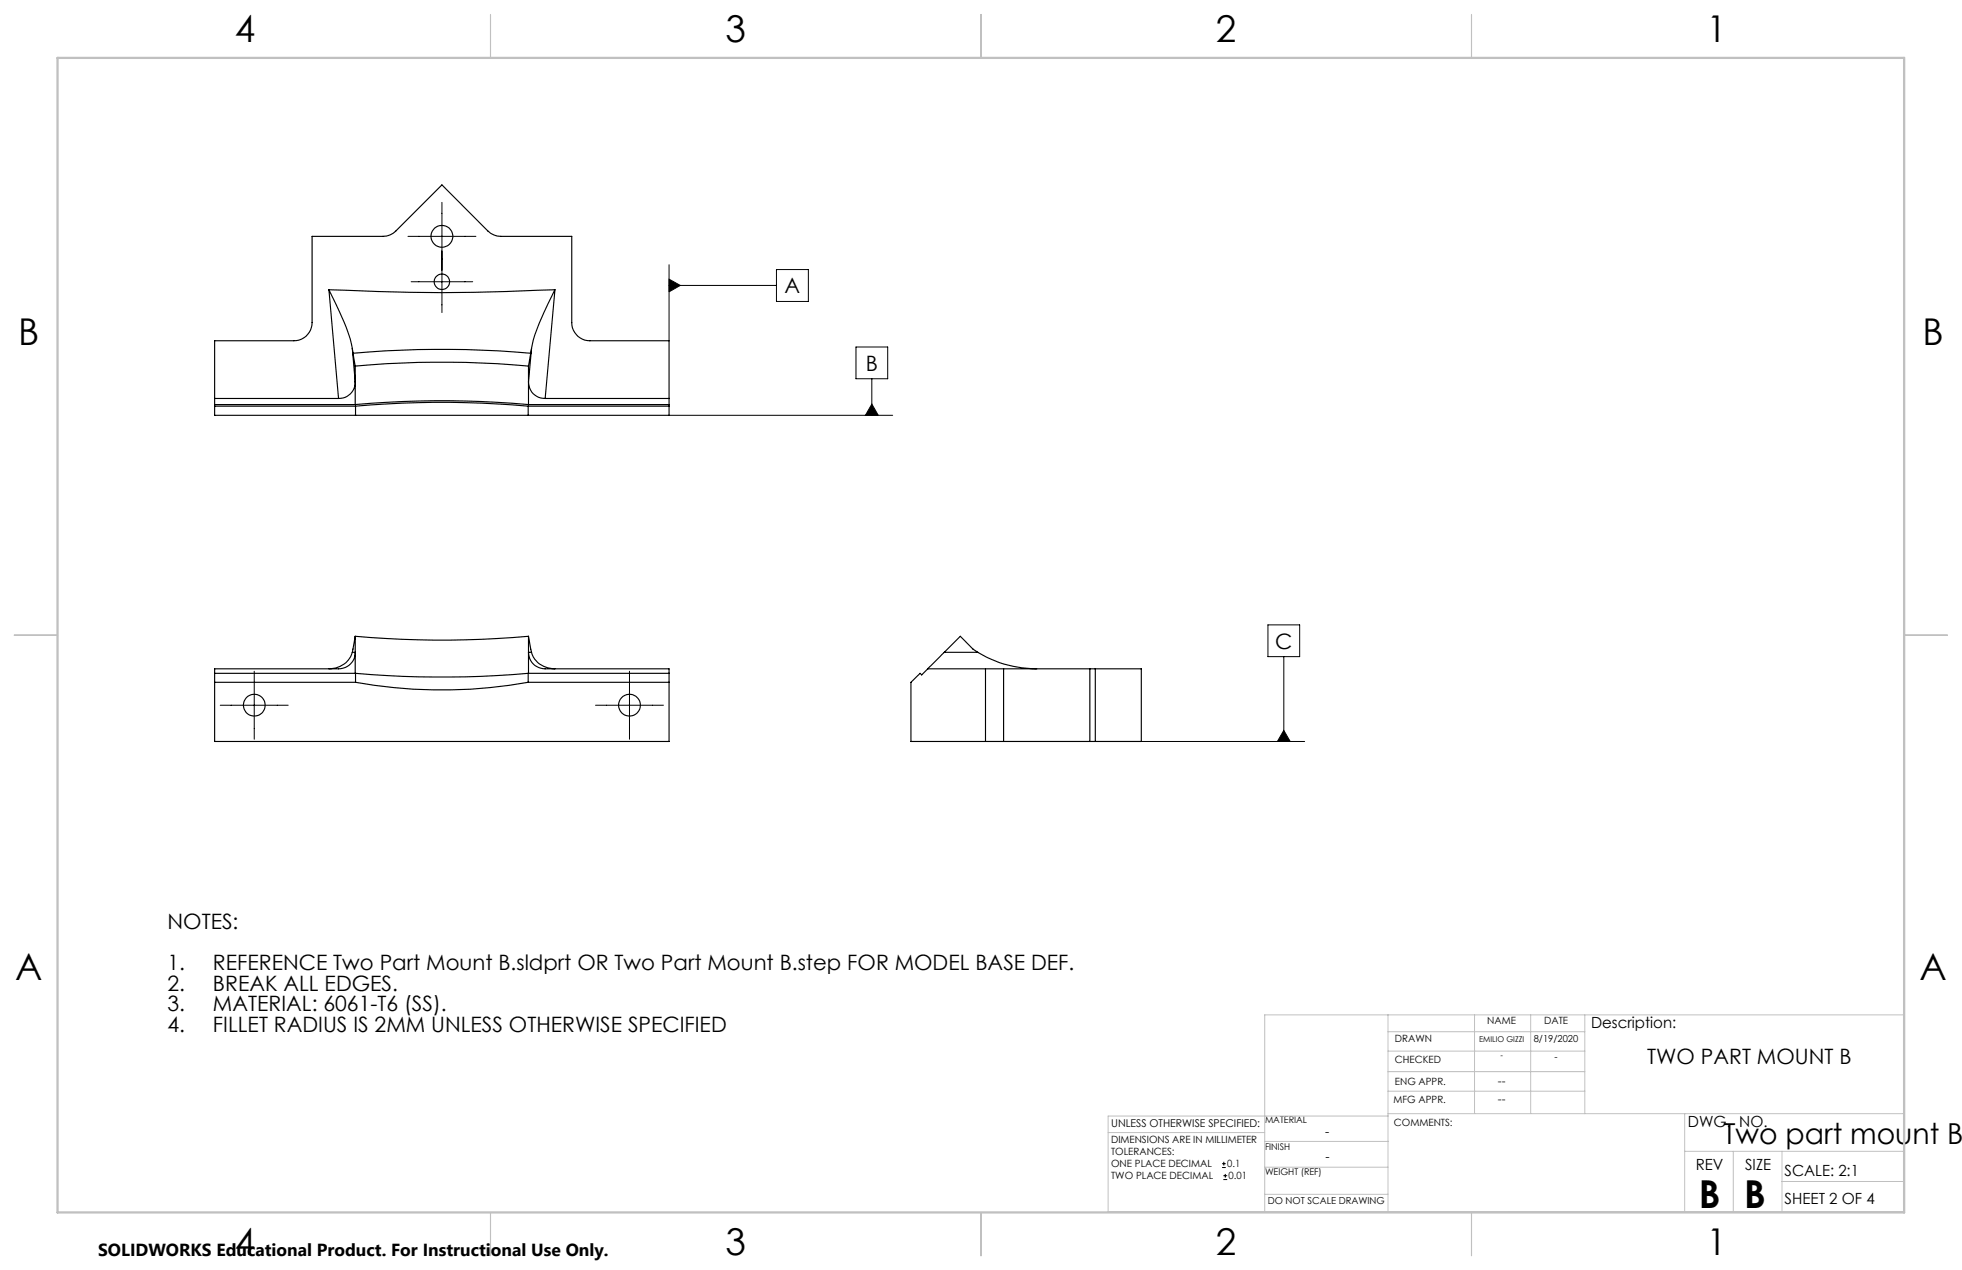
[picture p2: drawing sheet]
<svg xmlns="http://www.w3.org/2000/svg" width="432mm" height="279mm" viewBox="0 0 432 279" stroke-linecap="round" stroke-linejoin="round" font-family="sans-serif">
<g fill="none" stroke="#000" stroke-width=".22">
<path d="M89.8 52h14.9M97.3 44.5v24.3M147.2 58.2v16.8M170.9 59.3h7v7h-7zM90.5 62h13.5M147.2 61.4l2.5 1.4-2.5 1.4zM147.2 62.8h23.7M188.4 76.3h7v7h-7zM147.2 91.4h49.3M191.9 88.9l1.4 2.5h-2.8zM191.9 83.3v8.1M279 137.5h7v7h-7z"/>
<path d="M48.5 155.2h14.9M56 147.7v14.9M131.1 155.2h14.9M138.5 147.7v14.9M282.5 144.5v18.6M216.9 163.1h70.2M282.5 160.7l1.5 2.4h-2.9zM269 256.9h.8M269 256h.8M269.2 259.5h.9M269.2 258.7h.9M269.3 255.6v.8"/>
<path d="M269.7 258.3v.8"/>
</g>
<path d="M418.9 223.3v43.3" fill="none" stroke="#c0c0c0" stroke-width=".22" stroke-dasharray="15.2 1.3 1.3 1.3" stroke-dashoffset="5"/>
<g fill="none" stroke="#c0c0c0" stroke-width=".22">
<path d="M305.5 223.3v43.3M305.5 235.8h43.3M305.5 231.2h43.3M305.5 227h43.3M324.5 223.3v21.7M336.9 223.3v21.7M348.8 223.3v21.7M243.9 249.2h34.4M278.3 256.8h27.2M278.3 251.1h27.3M305.5 245h113.4M305.5 240.1h43.3"/>
<path d="M305.5 245.5h-61.6v21.1h175M370.8 245v21.6M370.8 253.3h48.1M381.5 253.3v13.3M392.2 259.9h26.7M392.2 253.3v13.3M278.3 262.7h27.2M418.9 265.1v-41.8h-140.6v43.3"/>
</g>
<path d="M108 3.2v9.5M215.9 3.2v9.5M323.8 3.2v9.5M3.1 139.7h9.6M419.1 139.7h9.5M108 266.7v9.6M215.9 266.7v9.6M323.8 266.7v9.6" fill="none" stroke="#c0c0c0" stroke-width=".25"/>
<path d="M12.7 12.7h406.4v254h-406.4z" fill="none" stroke="#c0c0c0" stroke-width=".5"/>
<path d="M147.2 61.4l2.5 1.4-2.5 1.4zM191.9 88.9l1.4 2.5h-2.8zM282.5 160.7l1.5 2.4h-2.9z" fill="#000"/>
<g fill="none" stroke="#000" stroke-width=".25">
<path d="M72.4 63.7a51.8 51.8 0 0 1 5.1 13M72.4 63.7a487.4 487.4 0 0 0 49.7 0M72.4 63.7l2.1 24M77.5 76.7l.7 7.3a3.6 3.6 0 0 1-3.7 3.7M77.5 76.7l.2 1M77.7 77.7a224.5 224.5 0 0 1 39.1 0M77.7 77.7l.5 2.8M116.8 77.7l-.5 2.8M117 76.7l-.7 7.3a3.6 3.6 0 0 0 3.7 3.7M117 76.7l-.2 1M122.1 63.7a49.6 49.6 0 0 0-5.1 13M122.1 63.7l-2.1 24"/>
<path d="M47.2 89h31M47.2 87.7h27.3M47.2 89.4h31M78.2 80.5a213.4 213.4 0 0 1 38.1 0M78.2 89a213.4 213.4 0 0 1 38.1 0M78.2 80.5v8.5M78.2 91.4h-31v-16.4h17.5a3.9 3.9 0 0 0 4-4v-19h15.6a4.1 4.1 0 0 0 2.8-1.2l10.2-10.1 10.1 10.1a4.2 4.2 0 0 0 2.8 1.2h15.6v19a4 4 0 0 0 4 4h17.4v16.4h-31M78.2 89.4a211.8 211.8 0 0 1 38 0M78.2 91.4h38M78.2 89.4v2M116.2 89.4v2M116.2 89.4h31"/>
<path d="M116.3 80.5v8.5M116.3 89h30.9M120 87.7h27.2M78.2 140a213.4 213.4 0 0 0 38.1 0M78.2 140v8.1M78.2 140l-.7 3.5M116.3 140v8.1M116.3 140l.7 3.5M47.2 150.1h31M47.2 148.1h31M77.5 143.5h.7a3.6 3.6 0 0 1-3.7 3.6h-27.3v16h100v-16h-27.2a3.6 3.6 0 0 1-3.7-3.6h.7M77.5 143.5a5 5 0 0 1-5.1 3.6"/>
<path d="M78.2 150.1a108.3 108.3 0 0 0 38 0M78.2 148.1a221 221 0 0 0 38 0M78.2 148.1v2M116.2 150.1h31M116.2 148.1h31M116.2 148.1v2M117 143.5a5.1 5.1 0 0 0 5.1 3.6M204.2 147.1l-1.4 1.4-.3-.4-2 2v13h16.4M204.2 147.1h12.7M207.8 143.5l-3.6 3.6M207.8 143.5h7.4M207.8 143.5l3.5-3.5 2.8 2.8 1.1 .7"/>
<path d="M215.2 143.5a24.5 24.5 0 0 0 12.9 3.6M216.9 147.1h4M216.9 147.1v16M220.9 147.1h19M220.9 147.1v16M239.9 147.1h1.2M239.9 147.1v16M241.1 147.1h10.1v16h-10.1M241.1 147.1v16M216.9 163.1h4M220.9 163.1h19M239.9 163.1h1.2"/>
<circle cx="97.3" cy="52" r="2.4"/>
<circle cx="97.3" cy="62" r="1.7"/>
<circle cx="56" cy="155.1" r="2.41"/>
<circle cx="138.5" cy="155.1" r="2.41"/>
</g>
<g font-size="8.5">
<text x="373.9" y="265.7">B</text>
<text x="383.8" y="265.7">B</text>
</g>
<g font-size="8.1">
<text x="51.7" y="9.3">4</text>
<text x="159.7" y="9.3">3</text>
<text x="267.6" y="9.3">2</text>
<text x="375.6" y="9.3">1</text>
<text x="4" y="76">B</text>
<text x="423.1" y="76">B</text>
<text x="3.3" y="215.7">A</text>
<text x="422.4" y="215.7">A</text>
<text x="51.7" y="276">4</text>
<text x="159.7" y="276">3</text>
<text x="267.6" y="276">2</text>
<text x="375.6" y="276">1</text>
</g>
<text font-size="6.3" x="379.3" y="251.8">Two part mount B</text>
<g font-size="4.7">
<text x="172.7" y="64.6">A</text>
<text x="190.5" y="81.6">B</text>
<text x="280.7" y="142.7">C</text>
<text x="36.9" y="204.4">NOTES:</text>
<text x="36.9" y="213.4">1.</text>
<text x="46.9" y="213.4">REFERENCE Two Part Mount B.sldprt OR Two Part Mount B.step FOR MODEL BASE DEF.</text>
<text x="36.9" y="217.9">2.</text>
<text x="46.9" y="217.9">BREAK ALL EDGES.</text>
<text x="36.9" y="222.5">3.</text>
<text x="36.9" y="227">4.</text>
<text x="46.9" y="222.5">MATERIAL: 6061-T6 (SS).</text>
<text x="46.9" y="227">FILLET RADIUS IS 2MM UNLESS OTHERWISE SPECIFIED</text>
<text x="362.5" y="234.1">TWO PART MOUNT B</text>
</g>
<text font-size="3.8" x="21.6" y="276.3">SOLIDWORKS Educational Product. For Instructional Use Only.</text>
<g font-size="3.4">
<text x="350.2" y="226.2">Description:</text>
<text x="371.5" y="247.9">DWG. NO.</text>
<text x="373.2" y="257.5">REV</text>
<text x="384.1" y="257.5">SIZE</text>
<text x="392.8" y="258.7">SCALE: 2:1</text>
<text x="392.8" y="264.9">SHEET 2 OF 4</text>
</g>
<g font-size="2.8">
<text x="291.7" y="250">-</text>
<text x="291.7" y="255.5">-</text>
</g>
<g font-size="2.5">
<text x="329.7" y="238.6">--</text>
<text x="329.7" y="242.6">--</text>
</g>
<text font-size="2.4" x="244.5" y="247.8">UNLESS OTHERWISE SPECIFIED:</text>
<g font-size="2.2">
<text x="327.3" y="225.4">NAME</text>
<text x="339.8" y="225.4">DATE</text>
<text x="307" y="233.8">CHECKED</text>
<text x="307" y="229.3">DRAWN</text>
<text x="307" y="238.6">ENG APPR.</text>
<text x="306.7" y="242.7">MFG APPR.</text>
<text x="244.5" y="251.5">DIMENSIONS ARE IN MILLIMETER</text>
<text x="306.8" y="247.7">COMMENTS:</text>
<text x="244.5" y="254.2">TOLERANCES:</text>
<text x="244.5" y="256.8">ONE PLACE DECIMAL</text>
<text x="270.1" y="256.8">0.1</text>
<text x="244.5" y="259.5">TWO PLACE DECIMAL</text>
<text x="270.4" y="259.5">0.01</text>
</g>
<g font-size="2.1">
<text x="337.6" y="229.3">8/19/2020</text>
<text x="342.1" y="233.1">-</text>
<text x="279" y="264.9">DO NOT SCALE DRAWING</text>
</g>
<g font-size="2">
<text x="278.4" y="247.1">MATERIAL</text>
<text x="278.4" y="253">FINISH</text>
<text x="278.4" y="258.5">WEIGHT (REF)</text>
</g>
<g font-size="1.8">
<text x="325.5" y="229.3">EMILIO GIZZI</text>
<text x="330.2" y="232.9">-</text>
</g>
</svg>
